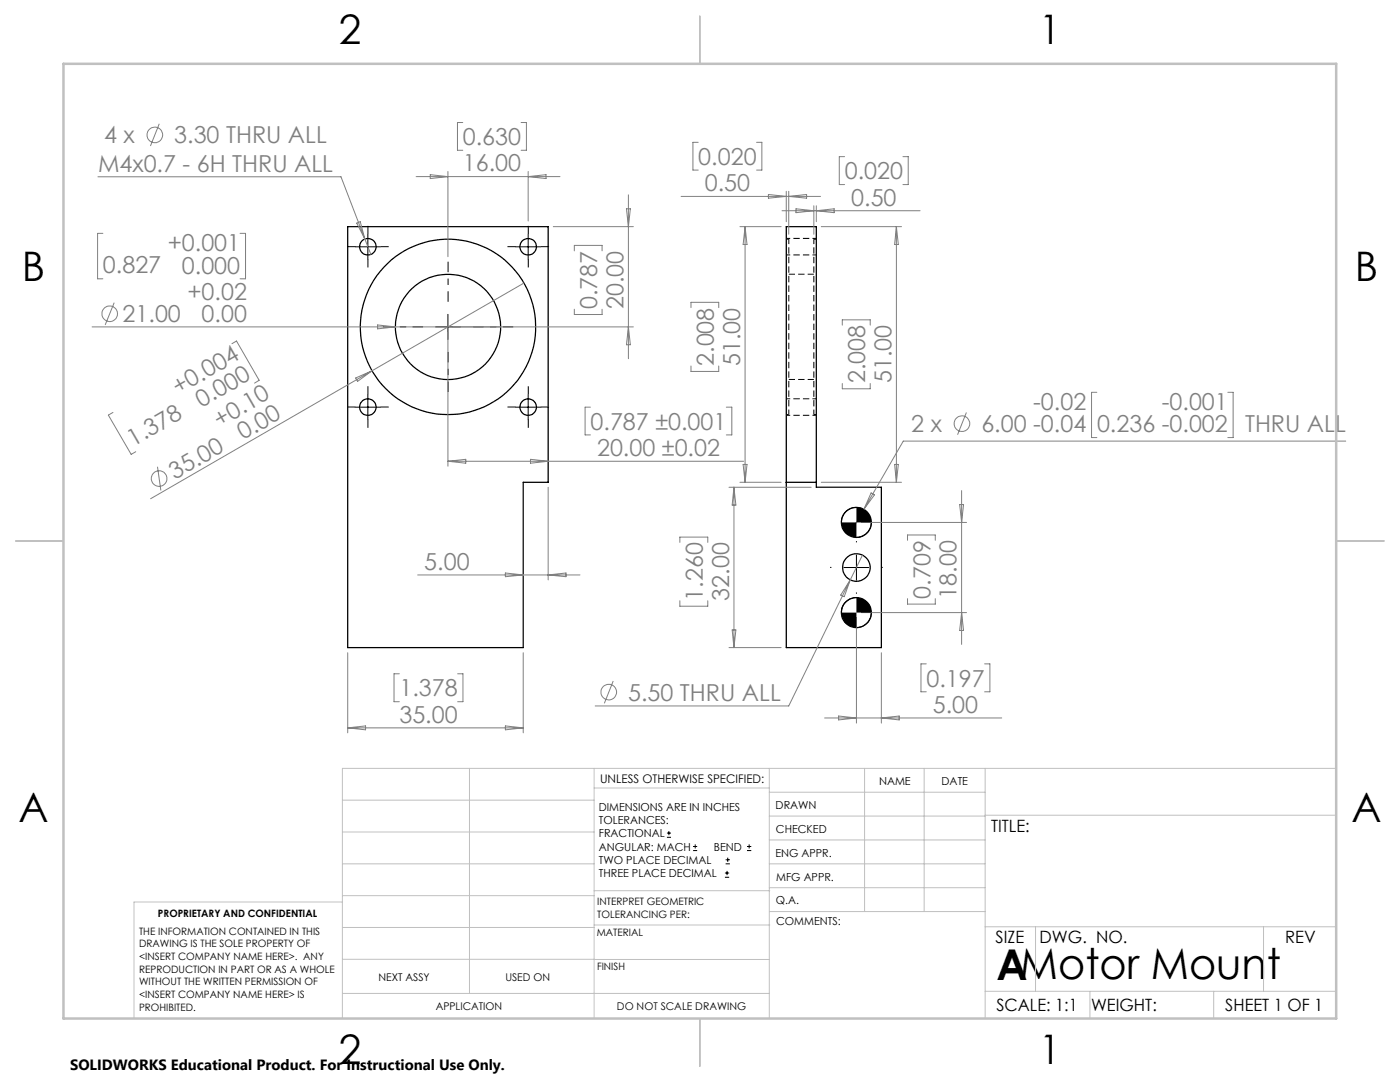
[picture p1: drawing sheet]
<svg xmlns="http://www.w3.org/2000/svg" width="279mm" height="216mm" viewBox="0 0 279 216" stroke-linecap="round" stroke-linejoin="round" font-family="sans-serif">
<g fill="none" stroke="#000" stroke-width=".25">
<path d="M69.4 45.2h40v51h-5v33h-35zM156.9 45.2h6v52h13v32h-19zM156.9 96.2h6"/>
<circle cx="73.4" cy="49.2" r="1.65"/>
<circle cx="105.4" cy="49.2" r="1.65"/>
<circle cx="89.4" cy="65.2" r="17.5"/>
<circle cx="89.4" cy="65.2" r="10.5"/>
<circle cx="73.4" cy="81.2" r="1.65"/>
<circle cx="105.4" cy="81.2" r="1.65"/>
<circle cx="170.9" cy="104.2" r="3"/>
<circle cx="170.9" cy="113.2" r="2.75"/>
<circle cx="170.9" cy="122.2" r="3"/>
</g>
<path d="M162.4 47.7v35M157.4 82.7v-35" fill="none" stroke="#000" stroke-width=".2" stroke-dasharray="1.3 .6" stroke-dashoffset=".3" stroke-linecap="butt"/>
<path d="M156.9 50.9h6M162.9 47.6h-6M162.9 79.6h-6M156.9 82.9h6" fill="none" stroke="#000" stroke-width=".2" stroke-dasharray="1.3 .6" stroke-dashoffset=".5" stroke-linecap="butt"/>
<path d="M157.4 47.7h-.5M162.4 54.7h-5M162.9 47.7h-.5M157.4 75.7h5M156.9 82.7h.5M162.4 82.7h.5" fill="none" stroke="#000" stroke-width=".2" stroke-dasharray="1.3 .6" stroke-linecap="butt"/>
<g fill="none" stroke="#808080" stroke-width=".2">
<path d="M19.5 35.3h48.6l4.7 12.4M31.8 24.7l-1.8 4.4M83 35.2h28.8M85.9 34.9l3.5 .3-3.5 .4zM89.4 34.2v17M92.4 24.4h-1.1v5.6h1.1M104 24.4h1.1v5.6h-1.1M105.4 34.2v9.9M105.4 35.2l3.6-.3v.7zM125.4 38.9v32.7M135.9 39.2h27.9M139.3 28.4h-1v5.5h1"/>
<path d="M151 28.4h1v5.5h-1M153.4 38.8l3.5 .4-3.5 .3zM156.9 38.2v6M157.4 38.2v8.5M157.4 39.2l3.6-.4v.7zM168.6 31.3h-1.1v5.5h1.1M180.2 31.3h1.1v5.5h-1.1M20.5 46.6h-1v9h1M47.9 46.6h1.1v9h-1.1M71.2 44.5l.7-.3 .9 3.5zM72.8 47.7l1.2 3.1M104.6 56.5l-30.3 17.5"/>
<path d="M110.4 45.2h16M114.6 50.1v-1.1h5.6v1.1M125 41.7h.8l-.4 3.5zM147.7 45.2h8.2M148.7 45.2l.4 3.6h-.8zM148.7 45.2v51M156.1 42.1h27.5M158.9 41.7l3.5 .4-3.5 .3zM162.4 41.1v5.6M162.9 41.1v3.1M162.9 42.1l3.6-.4v.7zM163.9 45.2h16"/>
<path d="M178.9 45.2v51M178.9 45.2l.4 3.6h-.8zM18.4 65.2h108M22.8 60.4l-1.8 4.4M46.3 68.6l.9-.5 4.5 7.8-.9 .5M71 75.4l3.3-1.4-2.9 2.1zM74.3 74l-44.2 25.5M75.4 64.8l3.5 .4-3.5 .4zM89.4 66.3v26.7M114.6 61.7v1.1h5.6v-1.1M125.4 65.2l.4 3.6h-.8zM137.9 61.4v-1.1h5.5v1.1"/>
<path d="M137.9 73v1.1h5.5v-1.1M168.1 64.9v-1.1h5.6v1.1M168.1 76.5v1.1h5.6v-1.1M218.9 78.3h-1.1v9h1.1M245 78.3h1.1v9h-1.1M22.5 82.3l-.9 .5 4.6 7.9 .9-.6M31.4 93.1l.7 4.8M89.4 92h59M89.4 92l3.6-.3v.7zM105.9 91.7l3.5 .3-3.5 .4zM109.4 97.2v18.5M117.8 81.2h-1v5.6h1"/>
<path d="M145 81.2h1v5.6h-1M145.5 97.2h16.4M146.5 97.2v32M146.5 97.2l.4 3.6h-.8zM147.7 96.2h8.2M148.3 92.7h.8l-.4 3.5zM163.9 96.2h16M173.8 98.4l.7 .3-2.1 2.9zM178.5 92.7h.8l-.4 3.5zM191.9 97.9v30.7M192.9 82.3l-1.8 4.4M268.6 88h-88.3l-10.9 18.8"/>
<path d="M83.4 114.7h32.3M100.9 114.3l3.5 .4-3.5 .4zM109.4 114.7l3.6-.4v.8zM135.7 108.2v-1h5.6v1M135.7 119.9v1.1h5.6v-1.1M169.7 115.7l-12.3 25.2h-38.6M169.7 115.7l-1.2 3.4-.7-.4zM171.9 104.2h21M172.1 110.8l-2.4 4.9M181.1 107.8v-1h5.6v1M181.1 119.5v1h5.6v-1M191.5 100.7h.8l-.4 3.5z"/>
<path d="M69.4 130.2v16M79.7 134.4h-1.1v5.6h1.1M91.3 134.4h1.1v5.6h-1.1M104.4 130.2v16M122.4 135.9l-1.8 4.4M145.5 129.2h10.4M146.1 125.7h.8l-.4 3.5zM170.9 123.2v21.1M171.9 122.2h21M175.9 130.2v14.1M184.9 132.5h-1.1v5.5h1.1M191.9 122.2l.4 3.6h-.8z"/>
<path d="M196.5 132.5h1.1v5.5h-1.1M69.4 145.2h35M69.4 145.2l3.6-.3v.7zM100.9 144.9l3.5 .3-3.5 .4zM164.6 143.3h35.3M167.4 142.9l3.5 .4-3.5 .4zM175.9 143.3l3.6-.4v.8z"/>
<circle cx="30.9" cy="26.9" r="1.56"/>
<circle cx="21.9" cy="62.6" r="1.55"/>
<circle cx="31.7" cy="95.5" r="1.55"/>
<circle cx="192" cy="84.5" r="1.56"/>
<circle cx="121.5" cy="138.1" r="1.55"/>
</g>
<g fill="none" stroke="#000" stroke-width=".2">
<path d="M70.9 49.2h5M73.4 46.7v5.1M102.9 49.2h5M105.4 46.7v5.1M73.4 78.7v5M86.9 65.2h5M89.4 62.7v5M105.4 78.7v5M70.9 81.2h5M102.9 81.2h5M168.4 113.2h5M170.9 101.2a2.95 2.95 0 0 0-3 3"/>
<path d="M170.9 119.2a2.95 2.95 0 0 0-3 3M170.9 110.7v5M173.9 104.2a3.1 3.1 0 0 1-3 3M173.9 122.2a3 3 0 0 1-3 3M133.1 167.1h.8M133.1 166.2h.8M133.5 165.8v.9M138.3 169.7h.8M138.3 168.9h.8M138.7 168.5v.8M144.7 175h.8M144.7 174.2h.8"/>
<path d="M144.8 172.4h.9M144.8 171.6h.9M145.1 173.8v.8M145.2 171.1v.9M149.1 169.7h.8M149.1 168.9h.8M149.5 168.5v.8"/>
</g>
<g fill="none" stroke="#000" stroke-width=".2" stroke-dasharray="15.2 1.3 1.3 1.3" stroke-linecap="butt">
<path d="M70.9 49.2h-1.6M73.4 46.7v-1.6M73.4 51.7v1.7M75.9 49.2h1.7M102.9 49.2h-1.6M105.4 46.7v-1.6M105.4 51.7v1.7M107.9 49.2h1.7M73.4 78.7v-1.6M105.4 78.7v-1.6M70.9 81.2h-1.6M73.4 83.7v1.7"/>
<path d="M75.9 81.2h1.7M102.9 81.2h-1.6M105.4 83.7v1.7M107.9 81.2h1.7M165.9 113.2h-.2M170.9 108.2v-.2M170.9 118.2v.3M175.9 113.2h.3"/>
</g>
<path d="M84.4 65.2h-8M89.4 60.2v-8M89.4 70.2v8M94.4 65.2h8" fill="none" stroke="#000" stroke-width=".2" stroke-dasharray="15.2 1.3 1.3 1.3" stroke-dashoffset="13.1" stroke-linecap="butt"/>
<g fill="none" stroke="#c0c0c0" stroke-width=".2">
<path d="M68.3 159.7h50.3M93.7 153.3v44.9M118.6 153.3v49.9M118.6 157.2h34.9M153.5 153.3v49.9M153.5 158.1h43.1M172.5 153.3v28.6M184.4 153.3v28.6M196.6 153.3v49.9M266.7 153.3h-198.4v49.9M68.3 178.7h50.3M68.3 172.4h50.3"/>
<path d="M68.3 166h50.3M68.3 180h-41.6v23.2M118.6 177.7h35M153.5 167.6h43.1M153.5 162.8h43.1M153.5 172.4h43.1M153.5 177.1h43.1M196.6 162.7h70.1M68.3 198.2h85.2M68.3 191.4l85.2 .1M68.3 185.1h50.3M118.6 184.6h35"/>
<path d="M153.6 181.9h43M196.6 197.8h70.1M196.6 184.9h70.1M206.7 184.9v12.9M217.5 197.8v5.4M242.2 197.8v5.4M252.2 184.9v12.9"/>
</g>
<path d="M139.7 3.2v9.5M3.1 107.9h9.6M266.7 107.9h9.5M139.7 203.2v9.6" fill="none" stroke="#c0c0c0" stroke-width=".25"/>
<path d="M12.7 12.7h254v190.5h-254z" fill="none" stroke="#c0c0c0" stroke-width=".5"/>
<path d="M167.9 104.2a3 3 0 0 0 3 3v-3zM170.9 101.2v3h3a3 3 0 0 0-3-3zM167.9 122.2a2.95 2.95 0 0 0 3 3v-3zM170.9 119.2v3h3a3 3 0 0 0-3-3z" fill="#000"/>
<text font-size="8.5" x="198.9" y="195.5">AMotor Mount</text>
<g font-size="8.1">
<text x="67.6" y="8.9">2</text>
<text x="207.3" y="8.9">1</text>
<text x="4.4" y="56.2">B</text>
<text x="270.4" y="56.2">B</text>
<text x="3.7" y="164.1">A</text>
<text x="269.7" y="164.1">A</text>
<text x="67.6" y="212.4">2</text>
<text x="207.3" y="212.4">1</text>
</g>
<g font-size="4.7" fill="#808080">
<text x="20.8" y="28.6">4 x</text>
<text x="34.8" y="28.6">3.30 THRU ALL</text>
<text x="92.4" y="29">0.630</text>
<text x="19.6" y="34.2">M4x0.7 - 6H THRU ALL</text>
<text x="92.4" y="34.2">16.00</text>
<text x="139.4" y="32.9">0.020</text>
<text x="168.6" y="35.8">0.020</text>
<text x="140.7" y="38.1">0.50</text>
<text x="169.9" y="41">0.50</text>
<text x="33.5" y="50.1">+0.001</text>
<text x="20.5" y="54.5">0.827</text>
<text x="36.3" y="54.6">0.000</text>
<text x="37.4" y="59.8">+0.02</text>
<text x="24.5" y="64.4">21.00</text>
<text x="40.2" y="64.4">0.00</text>
<text x="119.2" y="61.7" transform="rotate(-90 119.2 61.7)">0.787</text>
<text x="124.4" y="61.7" transform="rotate(-90 124.4 61.7)">20.00</text>
<text x="142.5" y="73" transform="rotate(-90 142.5 73)">2.008</text>
<text x="147.7" y="73" transform="rotate(-90 147.7 73)">51.00</text>
<text x="172.7" y="76.5" transform="rotate(-90 172.7 76.5)">2.008</text>
<text x="177.9" y="76.5" transform="rotate(-90 177.9 76.5)">51.00</text>
<text x="35.5" y="78.8" transform="rotate(-30 35.5 78.8)">+0.004</text>
<text x="40.2" y="81.4" transform="rotate(-30 40.2 81.4)">0.000</text>
<text x="206.2" y="81.8">-0.02</text>
<text x="231.9" y="81.8">-0.001</text>
<text x="26.6" y="89.2" transform="rotate(-30 26.6 89.2)">1.378</text>
<text x="43.8" y="85.3" transform="rotate(-30 43.8 85.3)">+0.10</text>
<text x="48.5" y="87.8" transform="rotate(-30 48.5 87.8)">0.00</text>
<text x="117.9" y="85.8">0.787 ±0.001</text>
<text x="181.9" y="86.2">2 x</text>
<text x="195.9" y="86.2">6.00 -0.04</text>
<text x="218.9" y="86.2">0.236 -0.002</text>
<text x="248.5" y="86.2">THRU ALL</text>
<text x="34.9" y="95.7" transform="rotate(-30 34.9 95.7)">35.00</text>
<text x="119.2" y="91">20.00 ±0.02</text>
<text x="84.7" y="113.7">5.00</text>
<text x="140.3" y="119.9" transform="rotate(-90 140.3 119.9)">1.260</text>
<text x="145.5" y="119.9" transform="rotate(-90 145.5 119.9)">32.00</text>
<text x="185.7" y="119.4" transform="rotate(-90 185.7 119.4)">0.709</text>
<text x="190.9" y="119.4" transform="rotate(-90 190.9 119.4)">18.00</text>
<text x="184.9" y="137">0.197</text>
<text x="79.7" y="139">1.378</text>
<text x="125.4" y="139.8">5.50 THRU ALL</text>
<text x="186.2" y="142.2">5.00</text>
<text x="79.7" y="144.2">35.00</text>
</g>
<g font-size="3.4">
<text x="197.8" y="166">TITLE:</text>
<text x="198.7" y="188.1">SIZE</text>
<text x="207.5" y="188.1">DWG. NO.</text>
<text x="256.5" y="188.2">REV</text>
<text x="198.8" y="201.7">SCALE: 1:1</text>
<text x="217.7" y="201.8">WEIGHT:</text>
<text x="244.5" y="201.7">SHEET 1 OF 1</text>
</g>
<text font-size="3" x="14" y="213.5">SOLIDWORKS Educational Product. For Instructional Use Only.</text>
<text font-size="2.4" x="119.8" y="156.2">UNLESS OTHERWISE SPECIFIED:</text>
<g font-size="2.2">
<text x="119.5" y="161.8">DIMENSIONS ARE IN INCHES</text>
<text x="154.8" y="161.4">DRAWN</text>
<text x="175.4" y="156.6">NAME</text>
<text x="187.9" y="156.7">DATE</text>
<text x="119.5" y="164.4">TOLERANCES:</text>
<text x="119.5" y="167.1">FRACTIONAL</text>
<text x="154.9" y="166.3">CHECKED</text>
<text x="119.5" y="169.7">ANGULAR: MACH</text>
<text x="119.5" y="172.4">TWO PLACE DECIMAL</text>
<text x="142.5" y="169.7">BEND</text>
<text x="154.8" y="170.9">ENG APPR.</text>
<text x="119.5" y="175">THREE PLACE DECIMAL</text>
<text x="154.9" y="175.7">MFG APPR.</text>
<text x="154.9" y="180.4">Q.A.</text>
<text x="154.9" y="184.6">COMMENTS:</text>
</g>
<g font-size="2.1">
<text x="75.5" y="195.7">NEXT ASSY</text>
<text x="100.9" y="195.7">USED ON</text>
<text x="86.9" y="201.5">APPLICATION</text>
<text x="123.1" y="201.6">DO NOT SCALE DRAWING</text>
</g>
<g font-size="2">
<text x="31.5" y="182.9">PROPRIETARY AND CONFIDENTIAL</text>
<text x="119.2" y="180.6">INTERPRET GEOMETRIC</text>
<text x="119.2" y="183.1">TOLERANCING PER:</text>
<text x="27.8" y="186.5">THE INFORMATION CONTAINED IN THIS</text>
<text x="27.8" y="189">DRAWING IS THE SOLE PROPERTY OF</text>
<text x="27.8" y="191.6">&lt;INSERT COMPANY NAME HERE&gt;. ANY</text>
<text x="119.1" y="186.7">MATERIAL</text>
<text x="27.8" y="194.1">REPRODUCTION IN PART OR AS A WHOLE</text>
<text x="27.8" y="196.6">WITHOUT THE WRITTEN PERMISSION OF</text>
<text x="119.1" y="193.5">FINISH</text>
<text x="27.8" y="199.1">&lt;INSERT COMPANY NAME HERE&gt; IS</text>
<text x="27.8" y="201.7">PROHIBITED.</text>
</g>
</svg>
